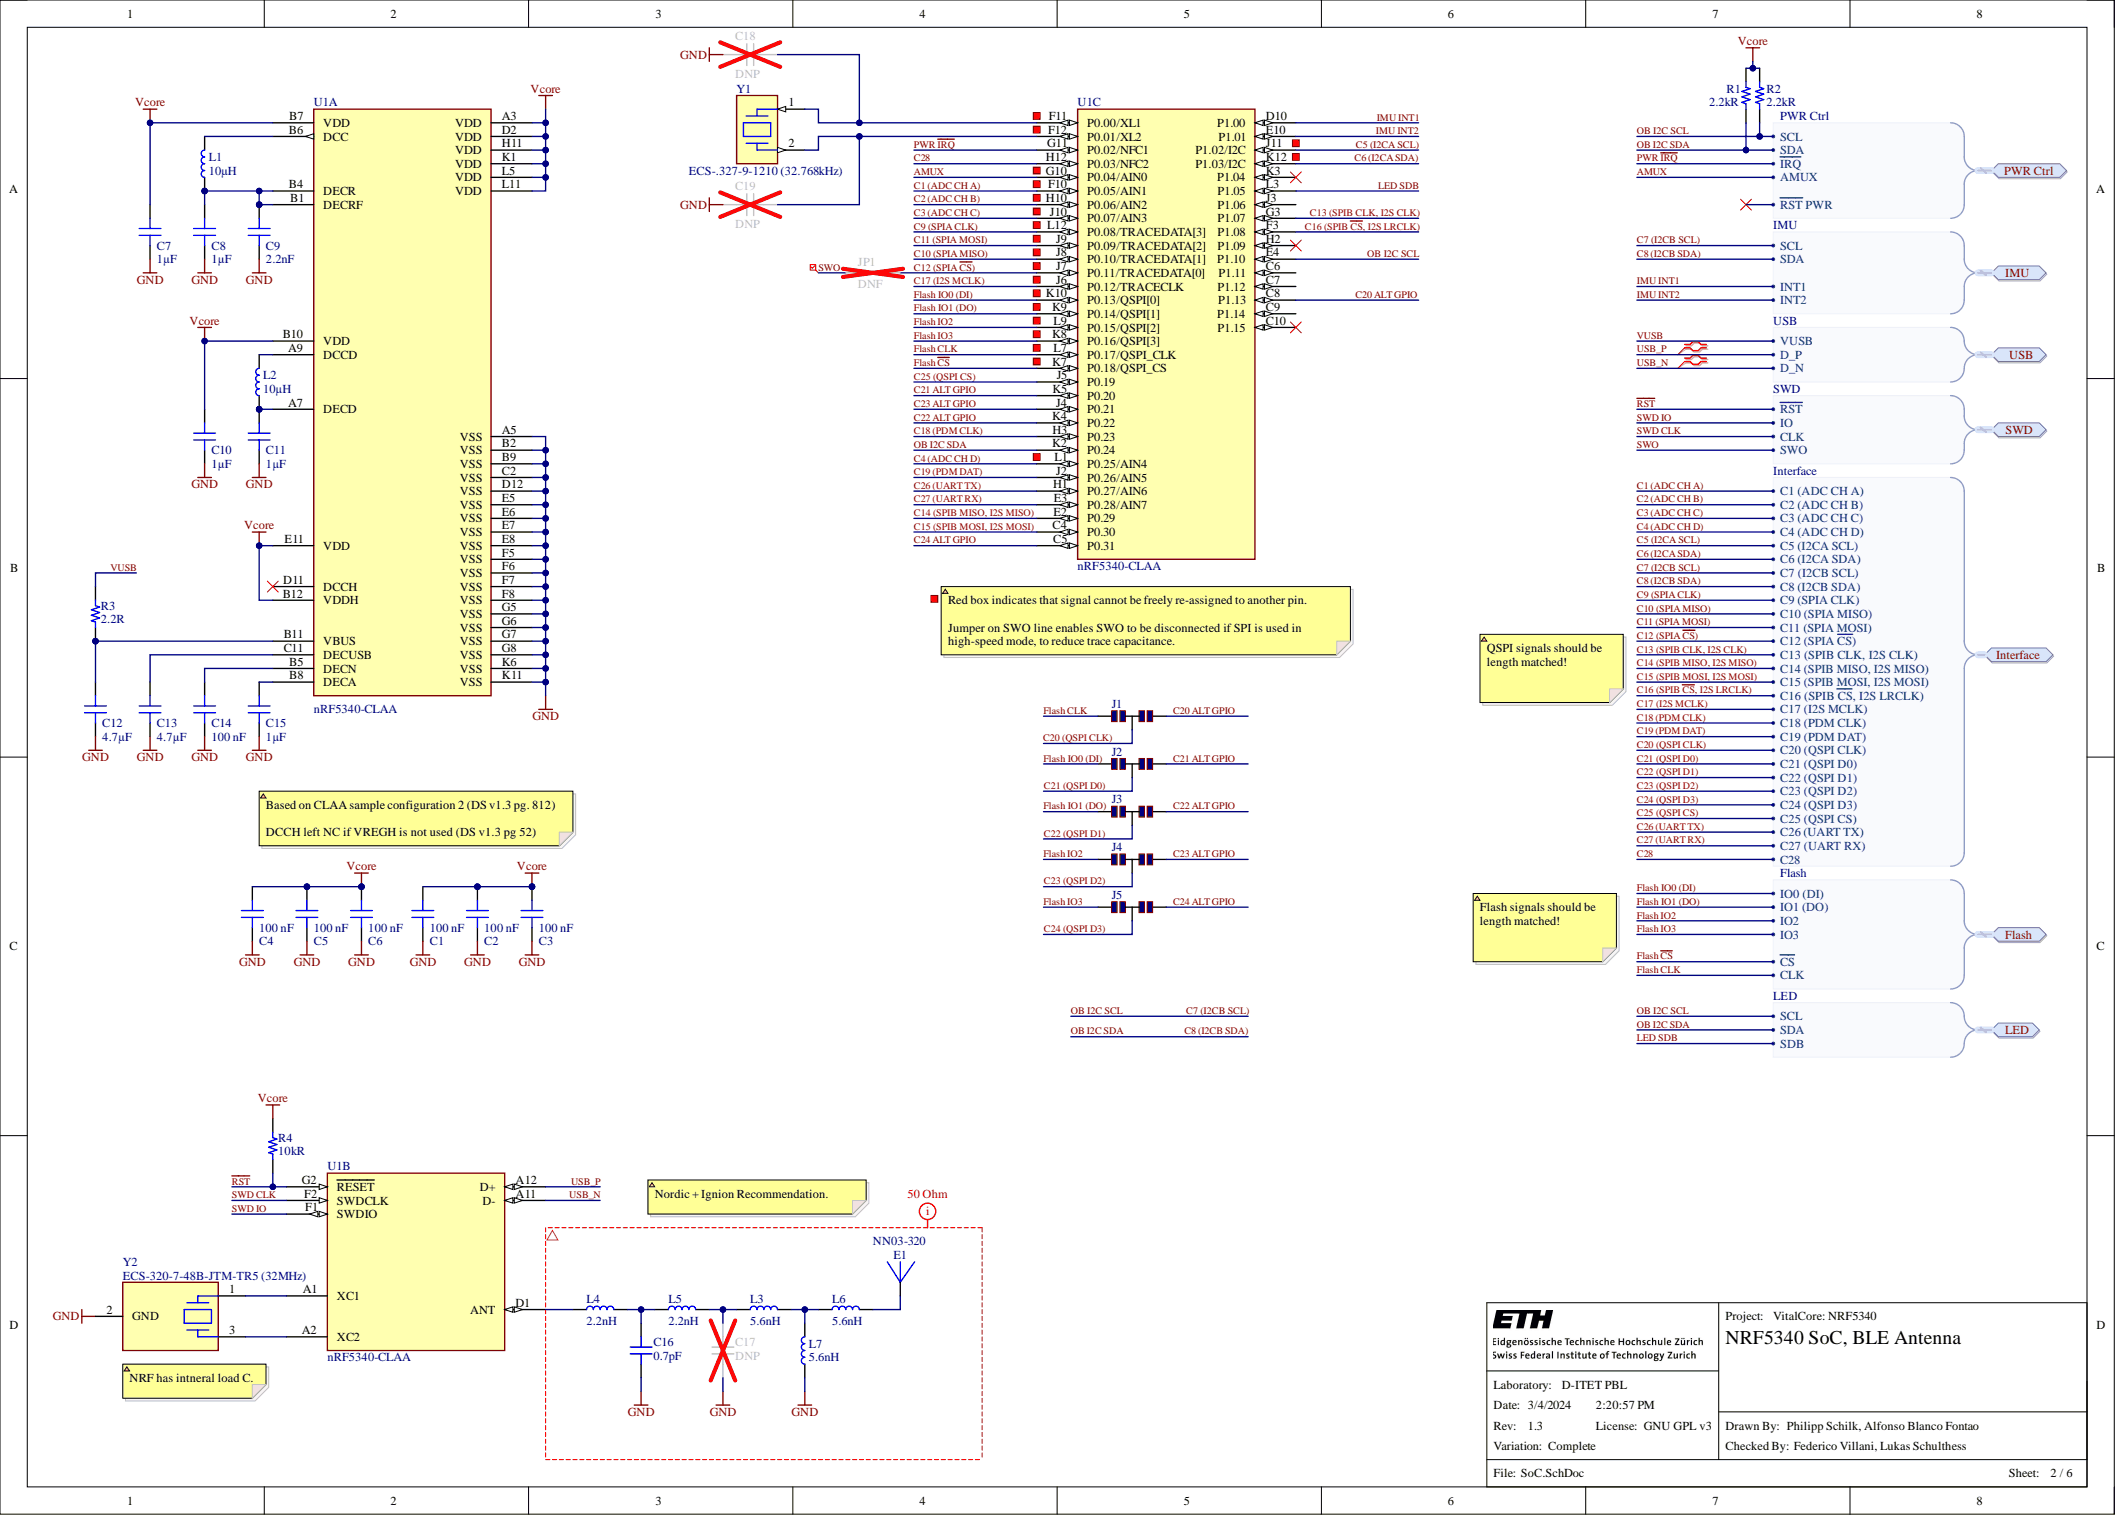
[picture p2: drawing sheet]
# Altium project VC_NRF5340.PrjPcb
CheckedBy: Federico Villani, Lukas Schulthess; DrawnBy: Philipp Schilk, Alfonso Blanco Fontao; License: GNU GPL v3; Organization: D-ITET PBL; ProjectTitle: VitalCore: NRF5340; Revision: 1.3
2 sheets, 43 parts. Net scope: hierarchical (ports join the sheet entries above them; power ports are global).
Board file: VC_NRF5340.PcbDoc
Sheets:
  VC_NRF5340.SchDoc
    SoC = SoC.SchDoc

## Sheet VC_NRF5340.SchDoc: Overview
size A4; SheetNumber: 1; SheetTotal: 6; FileInfo: VC_NRF5340.SchDoc

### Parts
A1  Logo ETH Zurich  [LOGO_ETHZ_2MM]  (no BOM)
A2  Logo VitalCore  [LOGO_VITALCORE_2MM]  (no BOM)
A3  Logo Vitalcore ETH  [LOGO_VITALCORE_ETHZ_1.3MM_MASK]  (no BOM)

### Sub-sheets
NRF5340_VC_Interface = VC_Interface (file not in this document): USB (harness USB), PWR (harness PWR), SWD (harness SWD), Interface (harness Interface), Panel Cons (harness Panel Cons)
NRF5340_VC_PanelCons = VC_PanelCons (file not in this document): Panel Cons (harness Panel Cons)
NRF5340_VC_Peripherals = VC_Peripherals (file not in this document): Flash (harness Flash), IMU (harness IMU), LED (harness LED)
NRF5340_VC_Power = VC_Power (file not in this document): PWR (harness PWR), PWR Ctrl (harness PWR Ctrl)
SoC = SoC.SchDoc: USB (harness USB), SWD (harness SWD), Flash (harness Flash), LED (harness LED), PWR Ctrl (harness PWR Ctrl), Interface (harness Interface), IMU (harness IMU)

### Buses and harness runs
harness sheet NRF5340_VC_Interface/Interface = sheet SoC/Interface
harness sheet NRF5340_VC_Interface/Panel Cons = sheet NRF5340_VC_PanelCons/Panel Cons
harness sheet NRF5340_VC_Interface/PWR = sheet NRF5340_VC_Power/PWR
harness sheet NRF5340_VC_Interface/SWD = sheet SoC/SWD
harness sheet NRF5340_VC_Interface/USB = sheet SoC/USB
harness sheet NRF5340_VC_Peripherals/Flash = sheet SoC/Flash
harness sheet NRF5340_VC_Peripherals/IMU = sheet SoC/IMU
harness sheet NRF5340_VC_Peripherals/LED = sheet SoC/LED
harness sheet NRF5340_VC_Power/PWR Ctrl = sheet SoC/PWR Ctrl

## Sheet SoC.SchDoc: NRF5340 SoC, BLE Antenna
size A3; SheetNumber: 2; SheetTotal: 6; FileInfo: SoC.SchDoc

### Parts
C1  100 nF  [CAP_0201]
C2  100 nF  [CAP_0201]
C3  100 nF  [CAP_0201]
C4  100 nF  [CAP_0201]
C5  100 nF  [CAP_0201]
C6  100 nF  [CAP_0201]
C7  1µF  [CAP_0201]
C8  1µF  [CAP_0201]
C9  2.2nF  [CAP_0201]
C10  1µF  [CAP_0201]
C11  1µF  [CAP_0201]
C12  4.7µF  [CAP_0402]
C13  4.7µF  [CAP_0402]
C14  100 nF  [CAP_0201]
C15  1µF  [CAP_0201]
C16  0.7pF  [CAP_0201]
C17  DNP  [CAP_0201_DNP]  (no BOM)
C18  DNP  [CAP_0201_DNP]  (no BOM)
C19  DNP  [CAP_0201_DNP]  (no BOM)
E1  NN03-320  [NN03-320]
J1  Solder Jumper  [JMP_0201_3WAY]  (value not drawn)
J2  Solder Jumper  [JMP_0201_3WAY]  (value not drawn)
J3  Solder Jumper  [JMP_0201_3WAY]  (value not drawn)
J4  Solder Jumper  [JMP_0201_3WAY]  (value not drawn)
J5  Solder Jumper  [JMP_0201_3WAY]  (value not drawn)
JP1  DNF  [JMP_0201]  (no BOM)
L1  10µH  [IND_0603]
L2  10µH  [IND_0603]
L3  5.6nH  [IND_0201_MURATA_LQW03AW]
L4  2.2nH  [IND_0201_MURATA_LQW03AW]
L5  2.2nH  [IND_0201_MURATA_LQW03AW]
L6  5.6nH  [IND_0201_MURATA_LQW03AW]
L7  5.6nH  [IND_0201_MURATA_LQW03AW]
R1  2.2kR  [RES_0201]
R2  2.2kR  [RES_0201]
R3  2.2R  [RES_0201]
R4  10kR  [RES_0201]
U1  nRF5340-CLAA  [NRF5340_WLCSP]  (parts A,B,C of 3)
Y1  ECS-.327-9-1210 (32.768kHz)  [Y_ECX-1210]
Y2  ECS-320-7-48B-JTM-TR5 (32MHz)  [Y_ECX-1048]

### Ports
Flash (harness Flash), IMU (harness IMU), Interface (harness Interface), LED (harness LED), PWR Ctrl (harness PWR Ctrl), SWD (harness SWD), USB (harness USB)

### Harnesses
SWD: ~{RST}, IO, CLK, SWO
IMU: SCL, SDA, INT1, INT2
PWR Ctrl: SDA, SCL, AMUX, ~{IRQ}, ~{RST} PWR
LED: SCL, SDA, SDB
USB: VUSB, D_P, D_N
Interface: C1 (ADC CH A), C2 (ADC CH B), C3 (ADC CH C), C4 (ADC CH D), C5 (I2CA SCL), C6 (I2CA SDA), C7 (I2CB SCL), C8 (I2CB SDA), C9 (SPIA CLK), C10 (SPIA MISO), C11 (SPIA MOSI), C12 (SPIA ~{CS}), C14 (SPIB MISO, I2S MISO), C15 (SPIB MOSI, I2S MOSI), C16 (SPIB ~{CS}, I2S LRCLK), C17 (I2S MCLK), C18 (PDM CLK), C19 (PDM DAT), C20 (QSPI CLK), C21 (QSPI D0), C22 (QSPI D1), C23 (QSPI D2), C24 (QSPI D3), C25 (QSPI CS), C26 (UART TX), C27 (UART RX), C13 (SPIB CLK, I2S CLK), C28
Flash: IO0 (DI), IO1 (DO), IO2, IO3, ~{CS}, CLK

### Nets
GND: C1.1 C2.1 C3.1 C4.1 C5.1 C6.1 C7.1 C8.1 C9.1 C10.1 C11.1 C12.1 C13.1 C14.1 C15.1 C16.1 C17.1 C18.1 C19.1 L7.1 U1.A5(VSS) U1.B2(VSS) U1.B9(VSS) U1.C2(VSS) U1.D12(VSS) U1.E5(VSS) U1.E6(VSS) U1.E7(VSS) U1.E8(VSS) U1.F5(VSS) U1.F6(VSS) U1.F7(VSS) U1.F8(VSS) U1.G5(VSS) U1.G6(VSS) U1.G7(VSS) U1.G8(VSS) U1.K6(VSS) U1.K11(VSS) Y2.2(GND)
Vcore: C1.2 C2.2 C3.2 C4.2 C5.2 C6.2 C7.2 C10.2 R1.1 R2.2 R4.2 U1.A3(VDD) U1.B7(VDD) U1.B10(VDD) U1.B12(VDDH) U1.D2(VDD) U1.E11(VDD) U1.H11(VDD) U1.K1(VDD) U1.L5(VDD) U1.L11(VDD)
AMUX: U1.G10(P0.04/AIN0) ; port PWR Ctrl.AMUX
C1 (ADC CH A): U1.F10(P0.05/AIN1) ; port Interface.C1 (ADC CH A)
C2 (ADC CH B): U1.H10(P0.06/AIN2) ; port Interface.C2 (ADC CH B)
C3 (ADC CH C): U1.J10(P0.07/AIN3) ; port Interface.C3 (ADC CH C)
C4 (ADC CH D): U1.L1(P0.25/AIN4) ; port Interface.C4 (ADC CH D)
C5 (I2CA SCL): U1.J11(P1.02/I2C) ; port Interface.C5 (I2CA SCL)
C6 (I2CA SDA): U1.K12(P1.03/I2C) ; port Interface.C6 (I2CA SDA)
C7 (I2CB SCL): R2.1 U1.E4(P1.10) ; port IMU.SCL, port PWR Ctrl.SCL, port LED.SCL, port Interface.C7 (I2CB SCL)  [also labelled OB I2C SCL]
C8 (I2CB SDA): R1.2 U1.K2(P0.24) ; port IMU.SDA, port PWR Ctrl.SDA, port LED.SDA, port Interface.C8 (I2CB SDA)  [also labelled OB I2C SDA]
C9 (SPIA CLK): U1.L12(P0.08/TRACEDATA[3]) ; port Interface.C9 (SPIA CLK)
C10 (SPIA MISO): U1.J8(P0.10/TRACEDATA[1]) ; port Interface.C10 (SPIA MISO)
C11 (SPIA MOSI): U1.J9(P0.09/TRACEDATA[2]) ; port Interface.C11 (SPIA MOSI)
C12 (SPIA ~{CS}): JP1.2 U1.J7(P0.11/TRACEDATA[0]) ; port Interface.C12 (SPIA ~{CS})
C13 (SPIB CLK, I2S CLK): U1.G3(P1.07) ; port Interface.C13 (SPIB CLK, I2S CLK)
C14 (SPIB MISO, I2S MISO): U1.E2(P0.29) ; port Interface.C14 (SPIB MISO, I2S MISO)
C15 (SPIB MOSI, I2S MOSI): U1.C4(P0.30) ; port Interface.C15 (SPIB MOSI, I2S MOSI)
C16 (SPIB ~{CS}, I2S LRCLK): U1.F3(P1.08) ; port Interface.C16 (SPIB ~{CS}, I2S LRCLK)
C17 (I2S MCLK): U1.J6(P0.12/TRACECLK) ; port Interface.C17 (I2S MCLK)
C18 (PDM CLK): U1.H3(P0.23) ; port Interface.C18 (PDM CLK)
C19 (PDM DAT): U1.J2(P0.26/AIN5) ; port Interface.C19 (PDM DAT)
C20 (QSPI CLK): J1.2 ; port Interface.C20 (QSPI CLK)
C20 ALT GPIO: J1.3 U1.C8(P1.13)
C21 (QSPI D0): J2.2 ; port Interface.C21 (QSPI D0)
C21 ALT GPIO: J2.3 U1.K5(P0.20)
C22 (QSPI D1): J3.2 ; port Interface.C22 (QSPI D1)
C22 ALT GPIO: J3.3 U1.K4(P0.22)
C23 (QSPI D2): J4.2 ; port Interface.C23 (QSPI D2)
C23 ALT GPIO: J4.3 U1.J4(P0.21)
C24 (QSPI D3): J5.2 ; port Interface.C24 (QSPI D3)
C24 ALT GPIO: J5.3 U1.C5(P0.31)
C25 (QSPI CS): U1.J5(P0.19) ; port Interface.C25 (QSPI CS)
C26 (UART TX): U1.H1(P0.27/AIN6) ; port Interface.C26 (UART TX)
C27 (UART RX): U1.E3(P0.28/AIN7) ; port Interface.C27 (UART RX)
C28: U1.H12(P0.03/NFC2) ; port Interface.C28
Flash ~{CS}: U1.K7(P0.18/QSPI_CS) ; port Flash.~{CS}
Flash CLK: J1.1 U1.L7(P0.17/QSPI_CLK) ; port Flash.CLK
Flash IO0 (DI): J2.1 U1.K10(P0.13/QSPI[0]) ; port Flash.IO0 (DI)
Flash IO1 (DO): J3.1 U1.K9(P0.14/QSPI[1]) ; port Flash.IO1 (DO)
Flash IO2: J4.1 U1.L9(P0.15/QSPI[2]) ; port Flash.IO2
Flash IO3: J5.1 U1.K8(P0.16/QSPI[3]) ; port Flash.IO3
IMU INT1: U1.D10(P1.00) ; port IMU.INT1
IMU INT2: U1.E10(P1.01) ; port IMU.INT2
LED SDB: U1.L3(P1.05) ; port LED.SDB
PWR ~{IRQ}: U1.G11(P0.02/NFC1) ; port PWR Ctrl.~{IRQ}
~{RST}: R4.1 U1.G2(~{RESET}) ; port SWD.~{RST}
SWD CLK: U1.F2(SWDCLK) ; port SWD.CLK
SWD IO: U1.F1(SWDIO) ; port SWD.IO
SWO: JP1.1 ; port SWD.SWO
USB_N: U1.A11(D-) ; port USB.D_N
USB_P: U1.A12(D+) ; port USB.D_P
VUSB: R3.1 ; port USB.VUSB
NetC8_2: C8.2 C9.2 L1.1 U1.B1(DECRF) U1.B4(DECR)
NetC11_2: C11.2 L2.1 U1.A7(DECD)
NetC12_2: C12.2 R3.2 U1.B11(VBUS)
NetC13_2: C13.2 U1.C11(DECUSB)
NetC14_2: C14.2 U1.B5(DECN)
NetC15_2: C15.2 U1.B8(DECA)
NetC16_2: C16.2 L4.2 L5.1
NetC17_2: C17.2 L3.1 L5.2
NetC18_2: C18.2 U1.F11(P0.00/XL1) Y1.1
NetC19_2: C19.2 U1.F12(P0.01/XL2) Y1.2
NetE1_1: E1.1 L6.2
NetL1_2: L1.2 U1.B6(DCC)
NetL2_2: L2.2 U1.A9(DCCD)
NetL3_2: L3.2 L6.1 L7.2
NetL4_1: L4.1 U1.D1(ANT)
NetU1_A1: U1.A1(XC1) Y2.1
NetU1_A2: U1.A2(XC2) Y2.3

Not connected (* = marked no-connect by the designer): U1 C6(P1.11) C7(P1.12) C9(P1.14) C10(P1.15)* D11(DCCH)* H2(P1.09)* J3(P1.06) K3(P1.04)*

### Layout directives
net class 50OHM: GND
differential pair: USB_N, USB_P

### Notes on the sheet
- Red box indicates that signal cannot be freely re-assigned to another pin.
  Jumper on SWO line enables SWO to be disconnected if SPI is used in high-speed mode, to reduce trace capacitance.
- QSPI signals should be length matched!
- Based on CLAA sample configuration 2 (DS v1.3 pg. 812)
  DCCH left NC if VREGH is not used (DS v1.3 pg 52)
- Flash signals should be length matched!
- Nordic + Ignion Recommendation.
- (near Y2) NRF has intneral load C.

## Assembly variants
PassivesOnlyAssembly: not fitted C17 C18 C19 J2D J4D J5D J7D JP1 JP2D R1D U1 U1D U2D U5D U6D U7D
Complete: not fitted C17 C18 C19 JP1 JP2D R1D
